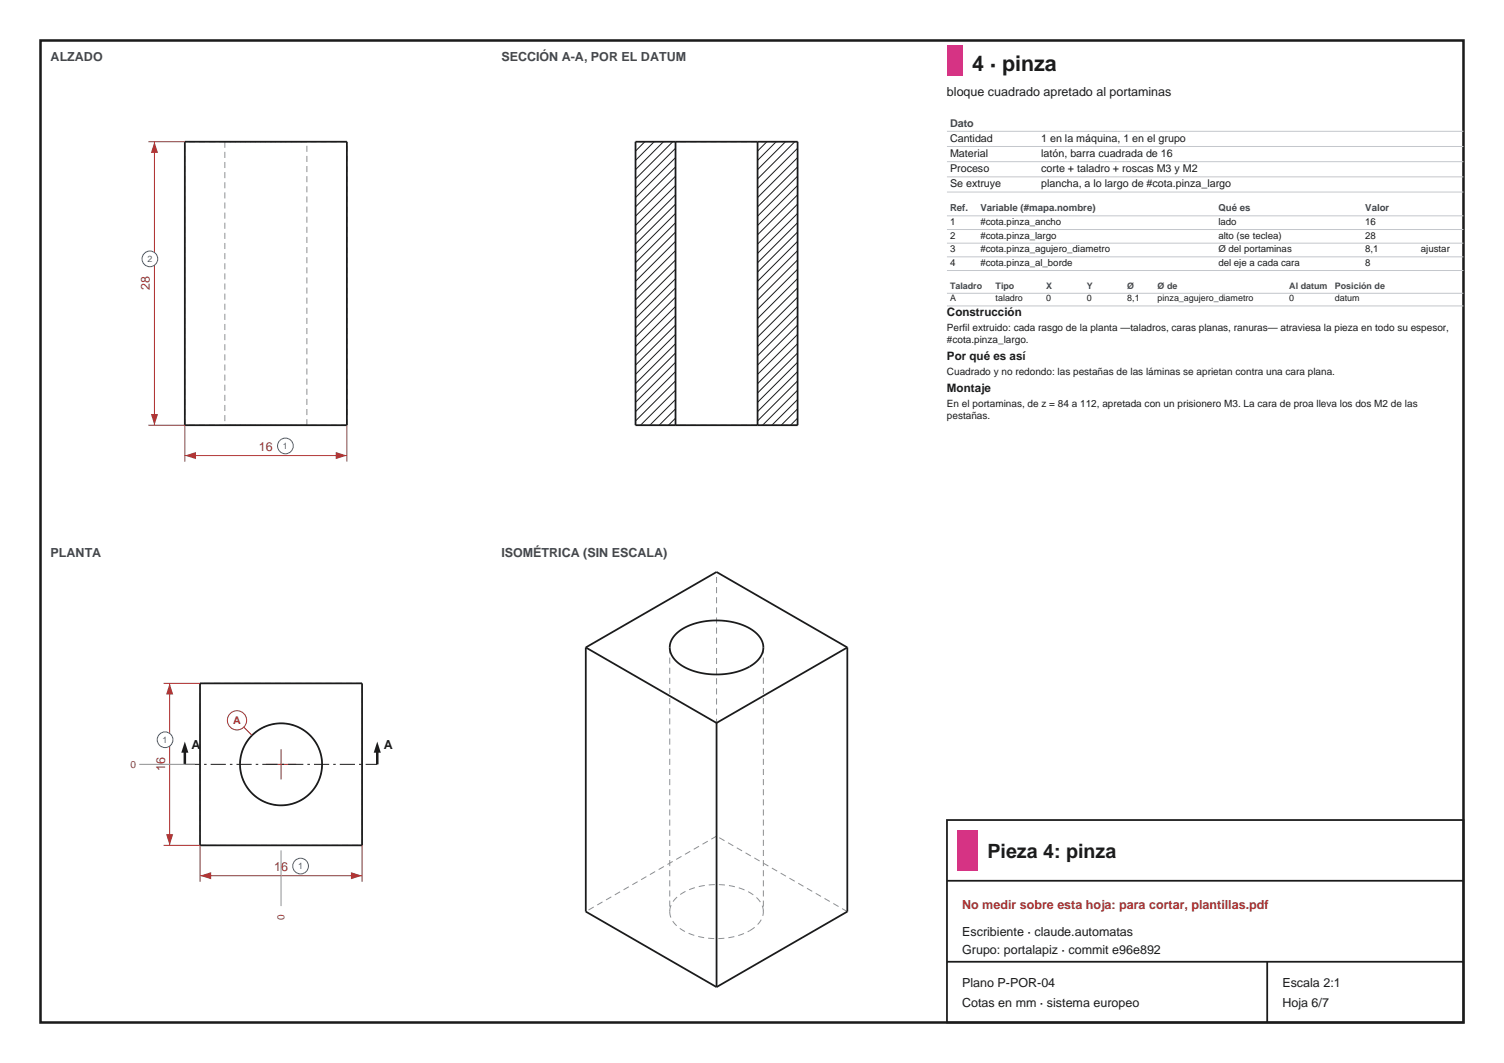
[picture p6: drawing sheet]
<svg xmlns="http://www.w3.org/2000/svg" width="297mm" height="210mm" viewBox="0 0 297 210" stroke-linecap="round" stroke-linejoin="round" font-family="sans-serif">
<path d="M8 8h281v194h-281z" fill="none" stroke="#1b1b1b" stroke-width=".5"/>
<path d="M44.4 28h16.2M44.4 28v56M60.6 28h-16.2M68.5 28h-32M36.5 84v-56M44.4 84h16.2M60.6 84v-56M60.6 84h-16.2M68.5 84v-56M68.5 84h-32" fill="none" stroke="#8a8f96" stroke-width=".2" stroke-dasharray="1.2 .8" stroke-linecap="butt"/>
<path d="M36.5 28h32v56h-32z" fill="none" stroke="#1b1b1b" stroke-width=".35"/>
<path d="M36.5 84v7.2M36.5 90h32M68.5 84v7.2" fill="none" stroke="#b03030" stroke-width=".2"/>
<g fill="#b03030">
<path d="M36.5 90l2.2-.7v1.4z"/>
<path d="M66.3 89.3l2.2 .7-2.2 .7z"/>
</g>
<circle cx="56.4" cy="88.1" r="1.55" fill="#fff" stroke="#1b5fb0" stroke-width=".2"/>
<path d="M29.3 28h7.2M30.5 28v56M29.3 84h7.2" fill="none" stroke="#b03030" stroke-width=".2"/>
<g fill="#b03030">
<path d="M29.8 81.8h1.4l-.7 2.2z"/>
<path d="M30.5 28l.7 2.2h-1.4z"/>
</g>
<circle cx="29.6" cy="51.1" r="1.55" fill="#fff" stroke="#1b5fb0" stroke-width=".2"/>
<g fill="none" stroke="#1b1b1b" stroke-width=".2">
<path d="M127.3 28l-1.8 1.8M129.2 28l-3.7 3.7M131 28l-5.5 5.5M132.9 28l-7.4 7.4M133.4 29.3l-7.9 7.9M133.4 31.1l-7.9 7.9M133.4 33l-7.9 7.9M133.4 34.8l-7.9 7.9M133.4 36.6l-7.9 7.9M133.4 38.5l-7.9 7.9M151.4 28l-1.8 1.8M153.3 28l-3.7 3.7"/>
<path d="M155.1 28l-5.5 5.5M157 28l-7.4 7.4M157.5 29.3l-7.9 7.9M157.5 31.1l-7.9 7.9M157.5 33l-7.9 7.9M157.5 34.8l-7.9 7.9M157.5 36.6l-7.9 7.9M157.5 38.5l-7.9 7.9M133.4 40.3l-7.9 7.9M133.4 42.2l-7.9 7.9M133.4 44l-7.9 7.9M133.4 45.8l-7.9 7.9"/>
<path d="M133.4 47.7l-7.9 7.9M133.4 49.5l-7.9 7.9M133.4 51.4l-7.9 7.9M133.4 53.2l-7.9 7.9M133.4 55l-7.9 7.9M133.4 56.9l-7.9 7.9M133.4 58.7l-7.9 7.9M157.5 40.3l-7.9 7.9M157.5 42.2l-7.9 7.9M157.5 44l-7.9 7.9M157.5 45.8l-7.9 7.9M157.5 47.7l-7.9 7.9"/>
<path d="M157.5 49.5l-7.9 7.9M157.5 51.4l-7.9 7.9M157.5 53.2l-7.9 7.9M157.5 55l-7.9 7.9M157.5 56.9l-7.9 7.9M157.5 58.7l-7.9 7.9M133.4 60.5l-7.9 7.9M133.4 62.4l-7.9 7.9M133.4 64.2l-7.9 7.9M133.4 66.1l-7.9 7.9M133.4 67.9l-7.9 7.9M133.4 69.7l-7.9 7.9"/>
<path d="M133.4 71.6l-7.9 7.9M133.4 73.4l-7.9 7.9M133.4 75.3l-7.9 7.9M133.4 77.1l-6.9 6.9M133.4 78.9l-5.1 5.1M157.5 60.5l-7.9 7.9M157.5 62.4l-7.9 7.9M157.5 64.2l-7.9 7.9M157.5 66.1l-7.9 7.9M157.5 67.9l-7.9 7.9M157.5 69.7l-7.9 7.9M157.5 71.6l-7.9 7.9"/>
<path d="M157.5 73.4l-7.9 7.9M157.5 75.3l-7.9 7.9M157.5 77.1l-6.9 6.9M157.5 78.9l-5.1 5.1M133.4 80.8l-3.2 3.2M133.4 82.6l-1.4 1.4M157.5 80.8l-3.2 3.2M157.5 82.6l-1.4 1.4"/>
</g>
<path d="M157.5 28h-32M125.5 84v-56M157.5 84h-32M157.5 84v-56M39.5 135v32M71.5 135h-32M63.6 151l-.1-1.5-.5-1.6-.8-1.4-.9-1.2-1.2-1-1.4-.7-1.4-.5-1.7-.2-1.7 .2-1.4 .4-1.4 .7-1.3 1.1-1 1.1-.8 1.5-.4 1.5-.2 1.5 .1 1.6 .5 1.6 .8 1.5 1 1.1 1.3 1.1 1.4 .7 1.4 .4 1.6 .2 1.5-.1 1.5-.5 1.5-.7 1.2-1 1-1.2 .8-1.5 .5-1.6 .1-1.5M39.5 167h32M71.5 167v-32" fill="none" stroke="#8a8f96" stroke-width=".2" stroke-dasharray="1.2 .8" stroke-linecap="butt"/>
<g fill="none" stroke="#1b1b1b" stroke-width=".35">
<path d="M133.4 28h16.2M133.4 28h-7.9v56h7.9M133.4 28v56M149.6 28h7.9v56h-7.9M149.6 28v56M133.4 84h16.2M39.5 135h32v32h-32z"/>
<circle cx="55.5" cy="151" r="8.1"/>
</g>
<path d="M39.5 167v7.2M39.5 173h32M71.5 167v7.2" fill="none" stroke="#b03030" stroke-width=".2"/>
<g fill="#b03030">
<path d="M39.5 173l2.2-.7v1.4z"/>
<path d="M69.3 172.3l2.2 .7-2.2 .7z"/>
</g>
<circle cx="59.4" cy="171.1" r="1.55" fill="#fff" stroke="#1b5fb0" stroke-width=".2"/>
<path d="M32.3 135h7.2M33.5 135v32M32.3 167h7.2" fill="none" stroke="#b03030" stroke-width=".2"/>
<g fill="#b03030">
<path d="M32.8 164.8h1.4l-.7 2.2z"/>
<path d="M33.5 135l.7 2.2h-1.4z"/>
</g>
<circle cx="32.6" cy="146.1" r="1.55" fill="#fff" stroke="#1b5fb0" stroke-width=".2"/>
<path d="M52.5 151h6M55.5 148v6" fill="none" stroke="#b03030" stroke-width=".2"/>
<path d="M36.5 151h38" fill="none" stroke="#1b1b1b" stroke-width=".2" stroke-dasharray="3 .8 .5 .8" stroke-linecap="butt"/>
<path d="M36.5 148.5v2.5" fill="none" stroke="#1b1b1b" stroke-width=".5"/>
<path d="M36.5 146.5l.7 2.2h-1.4z" fill="#1b1b1b"/>
<path d="M74.5 148.5v2.5" fill="none" stroke="#1b1b1b" stroke-width=".5"/>
<path d="M74.5 146.5l.7 2.2h-1.4z" fill="#1b1b1b"/>
<path d="M48.1 143.6l1.7 1.7" fill="none" stroke="#b03030" stroke-width=".2"/>
<circle cx="46.8" cy="142.3" r="1.9" fill="#fff" stroke="#b03030" stroke-width=".2"/>
<path d="M27.5 151h11M55.5 168v11" fill="none" stroke="#8a8f96" stroke-width=".2"/>
<path d="M132.3 127.9v52.2M150.7 127.9v52.2M141.5 165.2v-52.2M141.5 165.2l-25.8 14.9M132.3 180.1a5.4 5.4 0 0 0 3.9 4.4l3 .8 3.2 .1 3-.5 2.6-1M148 183.9l.6-.4a4.4 4.4 0 0 0 2.1-3.4M150.7 180.1a5.4 5.4 0 0 0-3.9-4.4l-3.1-.8-3.4-.1-1.8 .2-1.5 .4-1.4 .6-1.2 .7a4.4 4.4 0 0 0-2.1 3.4M167.3 180.1l-25.8-14.9" fill="none" stroke="#8a8f96" stroke-width=".2" stroke-dasharray="1.2 .8" stroke-linecap="butt"/>
<path d="M115.7 127.9v52.2l25.8 14.9M115.7 127.9l25.8 14.9M115.7 127.9l25.8-14.9 25.8 14.9M133.5 125.2l1.3-1 1.7-.8 2-.5 2.3-.3h2.2l2.1 .4 2 .6 1.5 .9a3.7 3.7 0 0 1 1.3 5.6l-1.2 1.1-1.7 1-2.1 .7-2.2 .3h-2.4l-2.2-.3-2-.7-1.7-.9a3.7 3.7 0 0 1-1.3-5.6zM167.3 127.9v52.2l-25.8 14.9M167.3 127.9l-25.8 14.9M141.5 142.8v52.2" fill="none" stroke="#1b1b1b" stroke-width=".35"/>
<path d="M187 9h3v6h-3z" fill-rule="evenodd" fill="#d63384"/>
<path d="M187 25.9h102M187 28.9h102M187 31.9h102M187 34.9h102M187 37.9h102M187 42.6h102M187 45.3h102M187 48h102M187 50.7h102M187 53.4h102M187 57.9h102M187 60.4h102" fill="none" stroke="#c4c7cc" stroke-width=".2"/>
<path d="M187 162h102v40h-102zM187 174h102M187 190h102M250.2 190v12" fill="none" stroke="#1b1b1b" stroke-width=".35"/>
<path d="M189 164h4v8h-4z" fill-rule="evenodd" fill="#d63384"/>
<text font-size="4.2" fill="#1b1b1b" x="192" y="14">4 · pinza</text>
<text font-size="3.9" fill="#1b1b1b" x="195" y="169.5">Pieza 4: pinza</text>
<g font-size="2.5" fill="#41464d">
<text x="10" y="12">ALZADO</text>
<text x="99" y="12">SECCIÓN A-A, POR EL DATUM</text>
<text x="10" y="110">PLANTA</text>
<text x="99" y="110">ISOMÉTRICA (SIN ESCALA)</text>
</g>
<g font-size="2.5" fill="#1b1b1b">
<text x="187" y="19">bloque cuadrado apretado al portaminas</text>
<text x="37.8" y="148">A</text>
<text x="75.8" y="148">A</text>
<text x="190" y="185">Escribiente · claude.automatas</text>
<text x="190" y="188.5">Grupo: portalapiz · commit e96e892</text>
<text x="190" y="195">Plano P-POR-04</text>
<text x="253.2" y="195">Escala 2:1</text>
<text x="190" y="199">Cotas en mm · sistema europeo</text>
<text x="253.2" y="199">Hoja 6/7</text>
</g>
<g font-size="2.5" fill="#b03030">
<text x="29.6" y="57.4" transform="rotate(-90 29.6 57.4)">28</text>
<text x="51.1" y="89.1">16</text>
<text x="32.6" y="152.4" transform="rotate(-90 32.6 152.4)">16</text>
<text x="54.1" y="172.1">16</text>
<text x="190" y="179.5">No medir sobre esta hoja: para cortar, plantillas.pdf</text>
</g>
<g font-size="2.3" fill="#1b1b1b">
<text x="187" y="62.4">Construcción</text>
<text x="187" y="71.1">Por qué es así</text>
<text x="187" y="77.5">Montaje</text>
</g>
<text font-size="2.1" fill="#41464d" x="187.6" y="25">Dato</text>
<g font-size="2.1" fill="#1b1b1b">
<text x="187.6" y="28">Cantidad</text>
<text x="205.6" y="28">1 en la máquina, 1 en el grupo</text>
<text x="187.6" y="31">Material</text>
<text x="187.6" y="34">Proceso</text>
<text x="205.6" y="31">latón, barra cuadrada de 16</text>
<text x="205.6" y="34">corte + taladro + roscas M3 y M2</text>
<text x="187.6" y="37">Se extruye</text>
<text x="205.6" y="37">plancha, a lo largo de #cota.pinza_largo</text>
</g>
<text font-size="2.1" fill="#b03030" x="46" y="143.1">A</text>
<g font-size="2" fill="#1b1b1b">
<text x="187" y="65.4">Perfil extruido: cada rasgo de la planta —taladros, caras planas, ranuras— atraviesa la pieza en todo su espesor,</text>
<text x="187" y="67.8">#cota.pinza_largo.</text>
<text x="187" y="74.1">Cuadrado y no redondo: las pestañas de las láminas se aprietan contra una cara plana.</text>
<text x="187" y="80.5">En el portaminas, de z = 84 a 112, apretada con un prisionero M3. La cara de proa lleva los dos M2 de las</text>
<text x="187" y="82.8">pestañas.</text>
</g>
<g font-size="2" fill="#b03030">
<text x="25.8" y="151.7">0</text>
<text x="56.2" y="181.7" transform="rotate(-90 56.2 181.7)">0</text>
</g>
<g font-size="1.9" fill="#41464d">
<text x="187.6" y="41.7">Ref.</text>
<text x="193.6" y="41.7">Variable (#mapa.nombre)</text>
<text x="240.6" y="41.7">Qué es</text>
<text x="269.6" y="41.7">Valor</text>
</g>
<g font-size="1.9" fill="#1b1b1b">
<text x="187.6" y="44.4">1</text>
<text x="187.6" y="47.1">2</text>
<text x="193.6" y="44.4">#cota.pinza_ancho</text>
<text x="193.6" y="47.1">#cota.pinza_largo</text>
<text x="240.6" y="44.4">lado</text>
<text x="240.6" y="47.1">alto (se teclea)</text>
<text x="269.6" y="44.4">16</text>
<text x="269.6" y="47.1">28</text>
<text x="187.6" y="49.8">3</text>
<text x="187.6" y="52.5">4</text>
<text x="193.6" y="49.8">#cota.pinza_agujero_diametro</text>
<text x="193.6" y="52.5">#cota.pinza_al_borde</text>
<text x="240.6" y="49.8">Ø del portaminas</text>
<text x="240.6" y="52.5">del eje a cada cara</text>
<text x="269.6" y="49.8">8,1</text>
<text x="269.6" y="52.5">8</text>
<text x="280.6" y="49.8">ajustar</text>
</g>
<g font-size="1.8" fill="#1b5fb0">
<text x="29.1" y="51.7">2</text>
<text x="55.9" y="88.7">1</text>
<text x="32.1" y="146.7">1</text>
<text x="58.9" y="171.7">1</text>
</g>
<g font-size="1.8" fill="#41464d">
<text x="187.6" y="57">Taladro</text>
<text x="196.6" y="57">Tipo</text>
<text x="206.6" y="57">X</text>
<text x="214.6" y="57">Y</text>
<text x="222.6" y="57">Ø</text>
<text x="228.6" y="57">Ø de</text>
<text x="254.6" y="57">Al datum</text>
<text x="263.6" y="57">Posición de</text>
</g>
<g font-size="1.8" fill="#1b1b1b">
<text x="187.6" y="59.5">A</text>
<text x="196.6" y="59.5">taladro</text>
<text x="206.6" y="59.5">0</text>
<text x="214.6" y="59.5">0</text>
<text x="222.6" y="59.5">8,1</text>
<text x="228.6" y="59.5">pinza_agujero_diametro</text>
<text x="254.6" y="59.5">0</text>
<text x="263.6" y="59.5">datum</text>
</g>
</svg>
